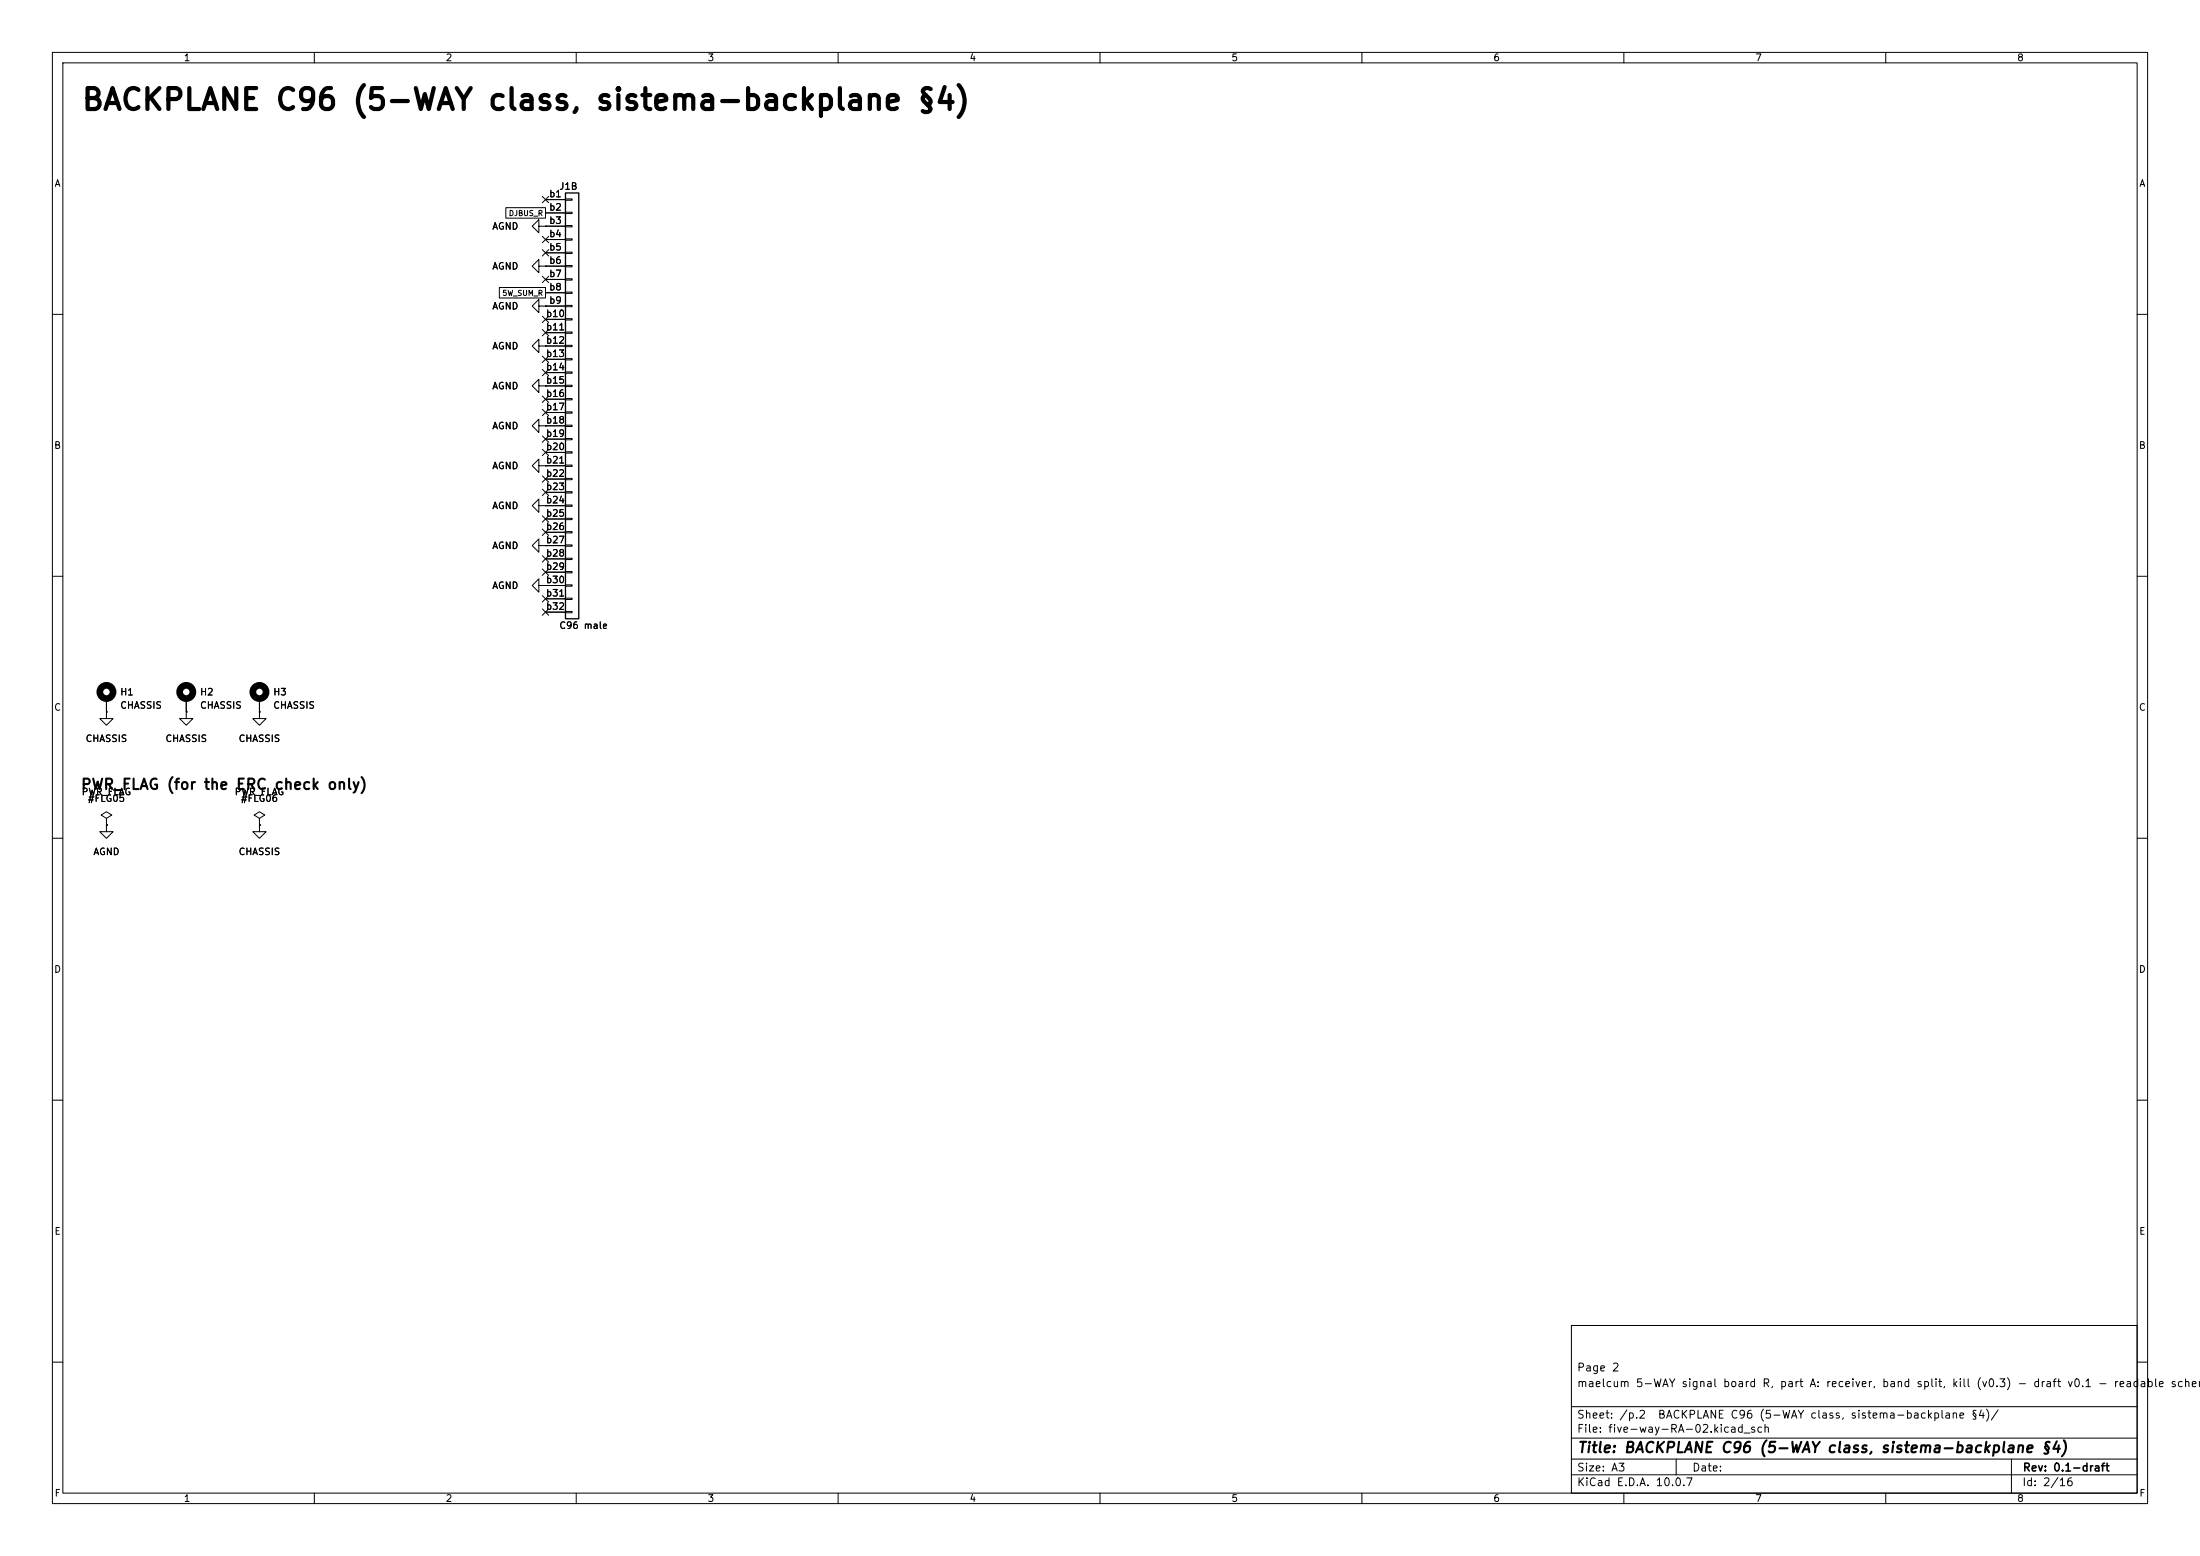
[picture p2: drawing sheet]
<svg xmlns="http://www.w3.org/2000/svg" width="420mm" height="297mm" viewBox="0 0 420 297" stroke-linecap="round" stroke-linejoin="round" font-family="sans-serif">
<g fill="none" stroke="#000" stroke-width=".19">
<path d="M10 10h400v277h-400zM12 12h396v273h-396zM60 10v2M110 10v2M160 10v2M210 10v2M260 10v2M310 10v2M360 10v2M96.6 39.6h7.5v2h-7.5zM103.5 37.5l1.2 1.2M104.1 38.1h3.8"/>
<path d="M104.7 37.5l-1.2 1.2M107.9 38h1.3v.2h-1.3zM95.3 54.9h8.8v2h-8.8zM102.9 50.8v-1.3l-1.3 1.3 1.3 1.3v-1.3h1.2M102.9 43.2v-1.3l-1.3 1.3 1.3 1.3v-1.3h1.2M102.9 58.4v-1.2l-1.3 1.2 1.3 1.3v-1.3h1.2M103.5 47.7l1.2 1.2M103.5 52.7l1.2 1.2M103.5 45.1l1.2 1.2M104.1 50.8h.1M104.1 43.2h.1M104.1 58.4h.1"/>
<path d="M104.1 40.6h3.8M104.1 43.2h3.8M104.1 45.7h3.8M104.1 48.3h3.8M104.1 50.8h3.8M104.1 53.3h3.8M104.1 55.9h3.8M104.1 58.4h3.8M104.7 47.7l-1.2 1.2M104.7 52.7l-1.2 1.2M104.7 45.1l-1.2 1.2M107.9 40.5h1.3v.3h-1.3z"/>
<path d="M107.9 43.1h1.3v.2h-1.3zM107.9 45.6h1.3v.2h-1.3zM107.9 48.1h1.3v.3h-1.3zM107.9 50.7h1.3v.2h-1.3zM107.9 53.2h1.3v.3h-1.3zM107.9 55.8h1.3v.2h-1.3zM107.9 58.3h1.3v.2h-1.3zM10 60h2M102.9 66v-1.2l-1.3 1.2 1.3 1.3v-1.3h1.2M102.9 73.7v-1.3l-1.3 1.3 1.3 1.2v-1.2h1.2M103.5 75.6l1.2 1.2M103.5 78.1l1.2 1.2"/>
<path d="M103.5 70.5l1.2 1.2M103.5 68l1.2 1.2M103.5 62.9l1.2 1.2M103.5 60.4l1.2 1.2M104.1 66h.1M104.1 73.7h.1M104.1 61h3.8M104.1 63.5h3.8M104.1 66h3.8M104.1 68.6h3.8M104.1 71.1h3.8M104.1 73.7h3.8"/>
<path d="M104.1 76.2h3.8M104.1 78.7h3.8M104.7 75.6l-1.2 1.2M104.7 78.1l-1.2 1.2M104.7 70.5l-1.2 1.2M104.7 68l-1.2 1.2M104.7 62.9l-1.2 1.2M104.7 60.4l-1.2 1.2M107.9 60.8h1.3v.3h-1.3zM107.9 63.4h1.3v.2h-1.3zM107.9 65.9h1.3v.3h-1.3zM107.9 68.5h1.3v.2h-1.3z"/>
<path d="M107.9 71h1.3v.2h-1.3zM107.9 73.5h1.3v.3h-1.3zM107.9 76.1h1.3v.2h-1.3zM107.9 78.6h1.3v.3h-1.3zM408 60h2M102.9 96.5v-1.2l-1.3 1.2 1.3 1.3v-1.3h1.2M102.9 88.9v-1.3l-1.3 1.3 1.3 1.3v-1.3h1.2M102.9 81.3v-1.3l-1.3 1.3 1.3 1.3v-1.3h1.2M103.5 90.8l1.2 1.2M103.5 93.4l1.2 1.2M103.5 98.5l1.2 1.2M103.5 85.8l1.2 1.2"/>
<path d="M103.5 83.2l1.2 1.2M104.1 96.5h.1M104.1 88.9h.1M104.1 81.3h.1M104.1 81.3h3.8M104.1 83.8h3.8M104.1 86.4h3.8M104.1 88.9h3.8M104.1 91.4h3.8M104.1 94h3.8M104.1 96.5h3.8M104.1 99.1h3.8"/>
<path d="M104.7 90.8l-1.2 1.2M104.7 93.4l-1.2 1.2M104.7 98.5l-1.2 1.2M104.7 85.8l-1.2 1.2M104.7 83.2l-1.2 1.2M107.9 81.2h1.3v.2h-1.3zM107.9 83.7h1.3v.2h-1.3zM107.9 86.2h1.3v.3h-1.3zM107.9 88.8h1.3v.2h-1.3zM107.9 91.3h1.3v.3h-1.3zM107.9 93.9h1.3v.2h-1.3zM107.9 96.4h1.3v.2h-1.3z"/>
<path d="M107.9 98.9h1.3v.3h-1.3zM10 110h2M102.9 111.8v-1.3l-1.3 1.3 1.3 1.2v-1.2h1.2M102.9 104.1v-1.2l-1.3 1.2 1.3 1.3v-1.3h1.2M103.5 101l1.2 1.2M103.5 108.6l1.2 1.2M103.5 106.1l1.2 1.2M103.5 113.7l1.2 1.2M103.5 116.2l1.2 1.2M104.1 111.8h.1M104.1 104.1h.1M104.1 101.6h3.8"/>
<path d="M104.1 104.1h3.8M104.1 106.7h3.8M104.1 109.2h3.8M104.1 111.8h3.8M104.1 114.3h3.8M104.1 116.8h3.8M104.7 101l-1.2 1.2M104.7 108.6l-1.2 1.2M104.7 106.1l-1.2 1.2M104.7 113.7l-1.2 1.2M104.7 116.2l-1.2 1.2M107.9 101.5h1.3v.2h-1.3z"/>
<path d="M107.9 104h1.3v.3h-1.3zM107.9 106.6h1.3v.2h-1.3zM107.9 109.1h1.3v.2h-1.3zM107.9 111.6h1.3v.3h-1.3zM107.9 114.2h1.3v.2h-1.3zM107.9 116.7h1.3v.3h-1.3zM408 110h2M20.3 135.9v1.3h1.3l-1.3 1.2-1.3-1.2h1.3M20.3 135.9h.1M20.3 133.4v2.5M35.6 135.9v1.3h1.2l-1.2 1.2-1.3-1.2h1.3M35.6 135.9h.1"/>
<path d="M35.6 133.4v2.5M49.5 135.9v1.3h1.3l-1.3 1.2-1.2-1.2h1.2M49.5 135.9h.1M49.5 133.4v2.5M10 160h2M20.3 156.2l1-.6-1-.7-1 .7 1 .6v1.3M20.3 157.5h.1M20.3 157.5v1.3h1.3l-1.3 1.2-1.3-1.2h1.3M49.5 156.2l1-.6-1-.7-1 .7 1 .6v1.3M49.5 157.5h.1M49.5 157.5v1.3h1.3l-1.3 1.2-1.2-1.2h1.2M408 160h2"/>
<path d="M10 210h2M408 210h2M300 253h108v32h-108zM10 260h2M300 278.5h108M300 274.5h108M300 268.5h108M320 278.5v3M384 278.5v6.5M408 260h2M60 285v2M110 285v2"/>
<path d="M160 285v2M210 285v2M260 285v2M300 281.5h108M310 285v2M360 285v2"/>
</g>
<g fill="none" stroke="#000" stroke-width="1.3">
<circle cx="20.3" cy="132.1" r="1.27"/>
<circle cx="35.6" cy="132.1" r="1.27"/>
<circle cx="49.5" cy="132.1" r="1.27"/>
</g>
<path d="M107.9 36.8h2.6v81.3h-2.6z" fill="none" stroke="#000" stroke-width=".25"/>
<text font-size="4" x="15.4" y="22">BACKPLANE C96 (5-WAY class, sistema-backplane §4)</text>
<g font-size="2">
<text x="15.3" y="151.2">PWR_FLAG (for the ERC check only)</text>
<text x="301" y="277.8">Title: BACKPLANE C96 (5-WAY class, sistema-backplane §4)</text>
</g>
<g font-size="1.5">
<text x="300.9" y="262.1">Page 2</text>
<text x="300.9" y="265.1">maelcum 5-WAY signal board R, part A: receiver, band split, kill (v0.3) - draft v0.1 - readable schem</text>
<text x="300.9" y="273.8">File: five-way-RA-02.kicad_sch</text>
<text x="300.9" y="271.1">Sheet: /p.2</text>
<text x="316.4" y="271.1">BACKPLANE C96 (5-WAY class, sistema-backplane §4)/</text>
<text x="300.9" y="281.2">Size: A3</text>
<text x="322.9" y="281.2">Date:</text>
<text x="386" y="281.2">Rev: 0.1-draft</text>
<text x="300.9" y="284">KiCad E.D.A. 10.0.7</text>
<text x="385.9" y="284">Id: 2/16</text>
</g>
<g font-size="1.3">
<text x="35" y="12">1</text>
<text x="85" y="12">2</text>
<text x="135" y="12">3</text>
<text x="185" y="12">4</text>
<text x="235" y="12">5</text>
<text x="285" y="12">6</text>
<text x="335" y="12">7</text>
<text x="385" y="12">8</text>
<text x="10.3" y="36">A</text>
<text x="408.3" y="36">A</text>
<text x="104.7" y="38">b1</text>
<text x="104.7" y="40.5">b2</text>
<text x="106.7" y="36.5">J1B</text>
<text x="93.9" y="44.1">AGND</text>
<text x="104.7" y="43">b3</text>
<text x="104.7" y="45.6">b4</text>
<text x="93.9" y="51.8">AGND</text>
<text x="104.7" y="48.1">b5</text>
<text x="104.7" y="50.7">b6</text>
<text x="104.7" y="53.2">b7</text>
<text x="93.9" y="59.4">AGND</text>
<text x="104.7" y="55.7">b8</text>
<text x="104.7" y="58.3">b9</text>
<text x="104.1" y="60.8">b10</text>
<text x="104.1" y="63.4">b11</text>
<text x="104.1" y="65.9">b12</text>
<text x="93.9" y="67">AGND</text>
<text x="104.1" y="68.4">b13</text>
<text x="104.1" y="71">b14</text>
<text x="93.9" y="74.6">AGND</text>
<text x="104.1" y="73.5">b15</text>
<text x="104.1" y="76.1">b16</text>
<text x="93.9" y="82.2">AGND</text>
<text x="104.1" y="78.6">b17</text>
<text x="104.1" y="81.1">b18</text>
<text x="104.1" y="83.7">b19</text>
<text x="10.2" y="86">B</text>
<text x="93.9" y="89.9">AGND</text>
<text x="104.1" y="86.2">b20</text>
<text x="104.1" y="88.8">b21</text>
<text x="408.2" y="86">B</text>
<text x="104.1" y="91.3">b22</text>
<text x="104.1" y="93.8">b23</text>
<text x="93.9" y="97.5">AGND</text>
<text x="104.1" y="96.4">b24</text>
<text x="104.1" y="98.9">b25</text>
<text x="104.1" y="101.5">b26</text>
<text x="93.9" y="105.1">AGND</text>
<text x="104.1" y="104">b27</text>
<text x="104.1" y="106.5">b28</text>
<text x="93.9" y="112.7">AGND</text>
<text x="104.1" y="109.1">b29</text>
<text x="104.1" y="111.6">b30</text>
<text x="104.1" y="114.2">b31</text>
<text x="104.1" y="116.7">b32</text>
<text x="106.7" y="120.3">C96 male</text>
<text x="10.2" y="136">C</text>
<text x="22.8" y="133">H1</text>
<text x="22.8" y="135.6">CHASSIS</text>
<text x="38.1" y="133">H2</text>
<text x="38.1" y="135.6">CHASSIS</text>
<text x="52.1" y="133">H3</text>
<text x="52.1" y="135.6">CHASSIS</text>
<text x="408.2" y="136">C</text>
<text x="16.2" y="141.9">CHASSIS</text>
<text x="31.5" y="141.9">CHASSIS</text>
<text x="45.4" y="141.9">CHASSIS</text>
<text x="15.5" y="152.1">PWR_FLAG</text>
<text x="16.7" y="153.4">#FLG05</text>
<text x="44.7" y="152.1">PWR_FLAG</text>
<text x="45.9" y="153.4">#FLG06</text>
<text x="17.7" y="163.5">AGND</text>
<text x="45.4" y="163.5">CHASSIS</text>
<text x="10.2" y="186">D</text>
<text x="408.2" y="186">D</text>
<text x="10.3" y="236">E</text>
<text x="408.3" y="236">E</text>
<text x="10.3" y="286">F</text>
<text x="35" y="287">1</text>
<text x="85" y="287">2</text>
<text x="135" y="287">3</text>
<text x="185" y="287">4</text>
<text x="235" y="287">5</text>
<text x="285" y="287">6</text>
<text x="335" y="287">7</text>
<text x="385" y="287">8</text>
<text x="408.3" y="286">F</text>
</g>
<g font-size="1">
<text x="97" y="41.5">DJBUS_R</text>
<text x="95.8" y="56.7">5W_SUM_R</text>
</g>
</svg>
